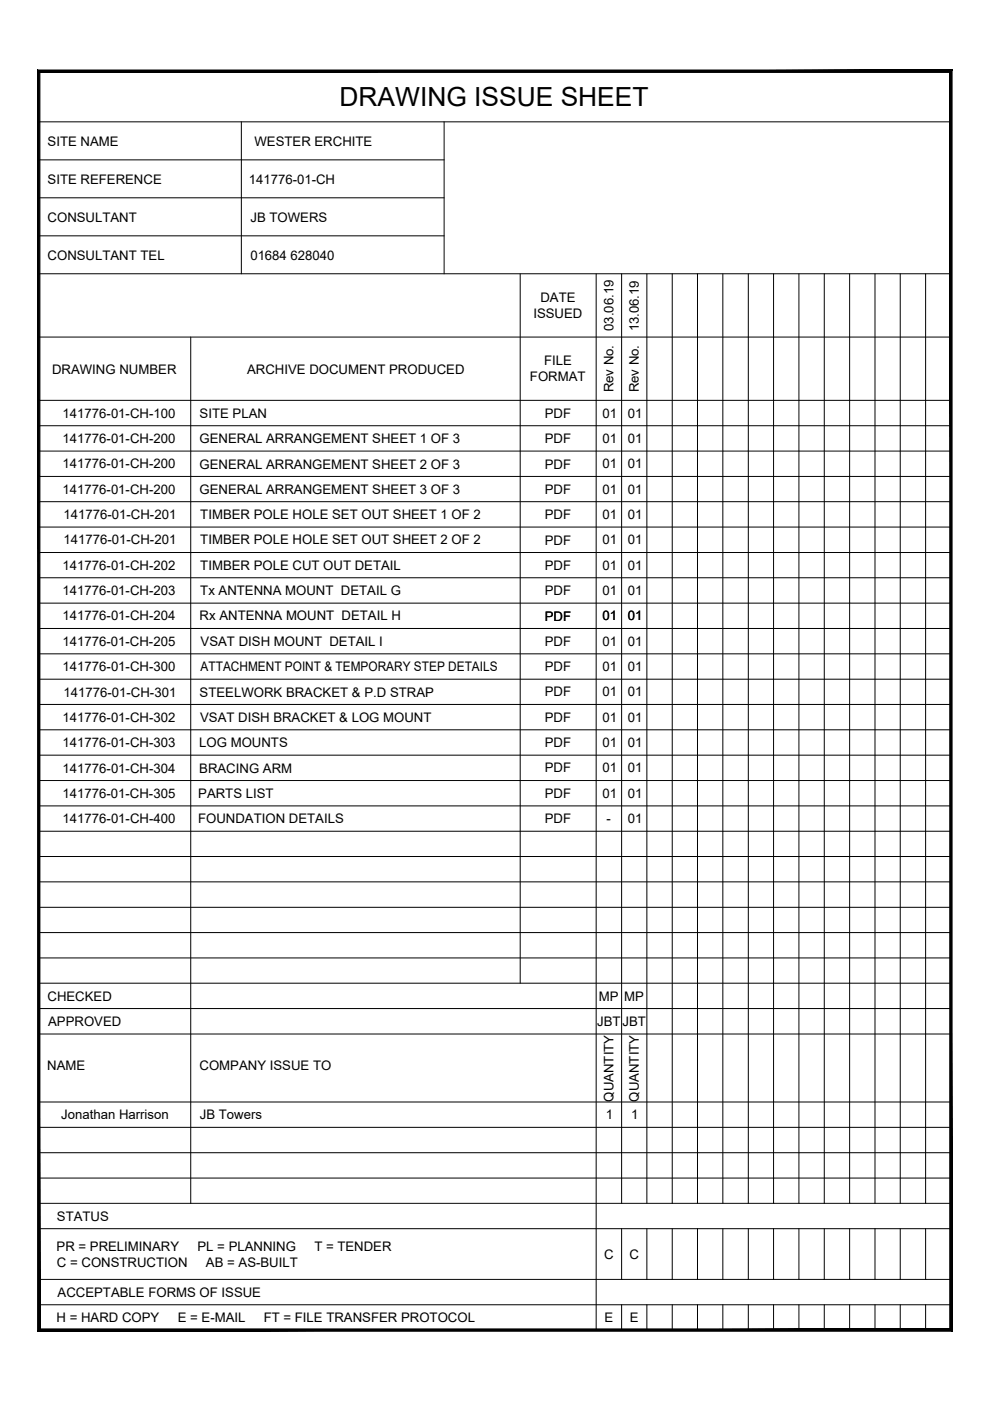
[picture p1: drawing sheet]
<svg xmlns="http://www.w3.org/2000/svg" width="210mm" height="297mm" viewBox="0 0 210 297" stroke-linecap="round" stroke-linejoin="round" font-family="sans-serif">
<!-- layer: 0 -->
<path d="M8.5 15.4h192.9l.5-.6zM8 14.8h193.9l-193.4 .6zM8 14.8l.5 267v-266.4zM8 14.8l.5 267-.5 .4zM8.5 281.8l-.5 .4 193.4-.4zM8 282.2l193.4-.4 .5 .4zM201.4 15.4v266.4l.5 .4zM201.9 14.8v267.4l-.5-266.8z" fill="#000" stroke="#000" stroke-width=".21"/>
<g fill="none" stroke="#000" stroke-width=".21">
<path d="M8.2 15.1h193.4v266.9h-193.4zM8.2 25.8h193.4M8.2 33.9h86M51.2 25.8v32.2M94.2 25.8v32.2M8.2 41.9h86M8.2 50h86M8.2 58h193.4M110.3 58v150.5M126.4 58v224M131.8 58v197.1M137.2 58v197.1"/>
<path d="M142.5 58v197.1M147.9 58v197.1M153.3 58v197.1M158.7 58v197.1M164 58v197.1M169.4 58v197.1M174.8 58v197.1M180.1 58v197.1M185.5 58v197.1M190.9 58v197.1M196.3 58v197.1M8.2 71.5h193.4"/>
<path d="M40.4 71.5v183.6M8.2 84.9h193.4M8.2 90.3h193.4M8.2 95.6h193.4M8.2 101h193.4M8.2 106.4h193.4M8.2 111.7h193.4M8.2 117.1h193.4M8.2 122.5h193.4M8.2 127.9h193.4M8.2 133.3h193.4M8.2 138.6h193.4"/>
<path d="M8.2 144h193.4M8.2 149.4h193.4M8.2 154.7h193.4M8.2 160.1h193.4M8.2 165.5h193.4M8.2 170.9h193.4M8.2 176.2h193.4M8.2 181.6h193.4M8.2 187h193.4M8.2 192.4h193.4M8.2 197.7h193.4M8.2 203.1h193.4"/>
<path d="M8.2 208.5h193.4M8.2 213.8h193.4M8.2 219.2h193.4M8.2 233.6h193.4M8.2 239h193.4M8.2 244.4h193.4M8.2 249.8h193.4M8.2 255.1h193.4M8.2 260.5h193.4M8.2 271.3h193.4M8.2 276.6h193.4M131.8 260.5v10.8"/>
<path d="M131.8 276.6v5.4M137.2 260.5v10.8M137.2 276.6v5.4M142.5 260.5v10.8M142.5 276.6v5.4M147.9 260.5v10.8M147.9 276.6v5.4M153.3 260.5v10.8M153.3 276.6v5.4M158.7 260.5v10.8M158.7 276.6v5.4M164 260.5v10.8"/>
<path d="M164 276.6v5.4M169.4 260.5v10.8M169.4 276.6v5.4M174.8 260.5v10.8M174.8 276.6v5.4M180.1 260.5v10.8M180.1 276.6v5.4M185.5 260.5v10.8M185.5 276.6v5.4M190.9 260.5v10.8M190.9 276.6v5.4M196.3 260.5v10.8"/>
<path d="M196.3 276.6v5.4"/>
</g>
<text font-size="5.6" x="72" y="22.5">DRAWING ISSUE SHEET</text>
<g font-size="2.8">
<text x="10.1" y="30.9">SITE NAME</text>
<text x="54" y="30.9">WESTER ERCHITE</text>
<text x="10.1" y="38.9">SITE REFERENCE</text>
<text x="52.7" y="38.9">141776-01-CH</text>
<text x="10.1" y="47">CONSULTANT</text>
<text x="53.1" y="47">JB TOWERS</text>
<text x="10.1" y="55">CONSULTANT TEL</text>
<text x="53.1" y="55">01684 628040</text>
<text x="114.6" y="64.1">DATE</text>
<text x="113.1" y="67.4">ISSUED</text>
<text x="130.1" y="70.2" transform="rotate(-90 130.1 70.2)">03.06.19</text>
<text x="135.5" y="70.3" transform="rotate(-90 135.5 70.3)">13.06.19</text>
<text x="115.4" y="77.5">FILE</text>
<text x="11" y="79.2">DRAWING NUMBER</text>
<text x="52.4" y="79.2">ARCHIVE DOCUMENT PRODUCED</text>
<text x="112.4" y="80.9">FORMAT</text>
<text x="130.1" y="83.2" transform="rotate(-90 130.1 83.2)">Rev No.</text>
<text x="135.5" y="83.2" transform="rotate(-90 135.5 83.2)">Rev No.</text>
<text x="13.3" y="88.6">141776-01-CH-100</text>
<text x="42.3" y="88.6">SITE PLAN</text>
<text x="115.5" y="88.6">PDF</text>
<text x="127.7" y="88.6">01</text>
<text x="133.1" y="88.6">01</text>
<text x="13.3" y="93.9">141776-01-CH-200</text>
<text x="42.3" y="93.9">GENERAL ARRANGEMENT SHEET 1 OF 3</text>
<text x="115.5" y="93.9">PDF</text>
<text x="127.7" y="93.9">01</text>
<text x="133.1" y="93.9">01</text>
<text x="13.3" y="99.3">141776-01-CH-200</text>
<text x="42.3" y="99.3">GENERAL ARRANGEMENT SHEET 2 OF 3</text>
<text x="115.5" y="99.3">PDF</text>
<text x="127.7" y="99.3">01</text>
<text x="133.1" y="99.3">01</text>
<text x="13.3" y="104.7">141776-01-CH-200</text>
<text x="42.3" y="104.7">GENERAL ARRANGEMENT SHEET 3 OF 3</text>
<text x="115.5" y="104.7">PDF</text>
<text x="127.7" y="104.7">01</text>
<text x="133.1" y="104.7">01</text>
<text x="13.5" y="110.1">141776-01-CH-201</text>
<text x="42.5" y="110.1">TIMBER POLE HOLE SET OUT SHEET 1 OF 2</text>
<text x="115.5" y="110.1">PDF</text>
<text x="127.7" y="110">01</text>
<text x="133.1" y="110">01</text>
<text x="13.5" y="115.4">141776-01-CH-201</text>
<text x="42.5" y="115.4">TIMBER POLE HOLE SET OUT SHEET 2 OF 2</text>
<text x="115.5" y="115.5">PDF</text>
<text x="127.7" y="115.4">01</text>
<text x="133.1" y="115.4">01</text>
<text x="13.3" y="120.8">141776-01-CH-202</text>
<text x="42.5" y="120.8">TIMBER POLE CUT OUT DETAIL</text>
<text x="115.5" y="120.8">PDF</text>
<text x="127.7" y="120.8">01</text>
<text x="133.1" y="120.8">01</text>
<text x="13.3" y="126.2">141776-01-CH-203</text>
<text x="13.3" y="131.6">141776-01-CH-204</text>
<text x="42.3" y="131.6">Rx ANTENNA MOUNT DETAIL H</text>
<text x="42.5" y="126.2">Tx ANTENNA MOUNT DETAIL G</text>
<text x="115.5" y="126.2">PDF</text>
<text x="115.5" y="131.6">PDF</text>
<text x="127.7" y="126.2">01</text>
<text x="127.7" y="131.5">01</text>
<text x="133.1" y="126.2">01</text>
<text x="133.1" y="131.5">01</text>
<text x="13.3" y="136.9">141776-01-CH-205</text>
<text x="42.5" y="136.9">VSAT DISH MOUNT DETAIL I</text>
<text x="115.5" y="136.9">PDF</text>
<text x="127.7" y="136.9">01</text>
<text x="133.1" y="136.9">01</text>
<text x="13.3" y="142.3">141776-01-CH-300</text>
<text x="42.5" y="142.3">ATTACHMENT POINT &amp; TEMPORARY STEP DETAILS</text>
<text x="115.5" y="142.3">PDF</text>
<text x="127.7" y="142.3">01</text>
<text x="133.1" y="142.3">01</text>
<text x="13.5" y="147.7">141776-01-CH-301</text>
<text x="42.3" y="147.7">STEELWORK BRACKET &amp; P.D STRAP</text>
<text x="115.5" y="147.7">PDF</text>
<text x="127.7" y="147.6">01</text>
<text x="133.1" y="147.6">01</text>
<text x="13.3" y="153.1">141776-01-CH-302</text>
<text x="42.4" y="153">VSAT DISH BRACKET &amp; LOG MOUNT</text>
<text x="115.5" y="153">PDF</text>
<text x="127.7" y="153">01</text>
<text x="133.1" y="153">01</text>
<text x="13.3" y="158.4">141776-01-CH-303</text>
<text x="42.2" y="158.4">LOG MOUNTS</text>
<text x="115.5" y="158.4">PDF</text>
<text x="127.7" y="158.4">01</text>
<text x="133.1" y="158.4">01</text>
<text x="13.3" y="163.8">141776-01-CH-304</text>
<text x="42.2" y="163.8">BRACING ARM</text>
<text x="115.5" y="163.8">PDF</text>
<text x="127.7" y="163.8">01</text>
<text x="133.1" y="163.8">01</text>
<text x="13.3" y="169.2">141776-01-CH-305</text>
<text x="42" y="169.2">PARTS LIST</text>
<text x="115.5" y="169.1">PDF</text>
<text x="127.7" y="169.1">01</text>
<text x="133.1" y="169.1">01</text>
<text x="13.3" y="174.5">141776-01-CH-400</text>
<text x="42" y="174.5">FOUNDATION DETAILS</text>
<text x="115.5" y="174.5">PDF</text>
<text x="128.6" y="174.5">-</text>
<text x="133.1" y="174.5">01</text>
<text x="10.1" y="212.2">CHECKED</text>
<text x="127" y="212.2">MP</text>
<text x="132.3" y="212.2">MP</text>
<text x="10.2" y="217.5">APPROVED</text>
<text x="126.6" y="217.5">JBT</text>
<text x="132" y="217.5">JBT</text>
<text x="10" y="226.9">NAME</text>
<text x="42.3" y="226.9">COMPANY ISSUE TO</text>
<text x="130" y="233.6" transform="rotate(-90 130 233.6)">QUANTITY</text>
<text x="135.4" y="233.6" transform="rotate(-90 135.4 233.6)">QUANTITY</text>
<text x="13" y="237.3">Jonathan Harrison</text>
<text x="42.4" y="237.3">JB Towers</text>
<text x="128.4" y="237.3">1</text>
<text x="133.8" y="237.3">1</text>
<text x="12.1" y="258.8">STATUS</text>
<text x="12" y="265.2">PR = PRELIMINARY</text>
<text x="12.1" y="268.6">C = CONSTRUCTION</text>
<text x="41.9" y="265.2">PL = PLANNING</text>
<text x="43.7" y="268.6">AB = AS-BUILT</text>
<text x="66.6" y="265.2">T = TENDER</text>
<text x="128.1" y="266.9">C</text>
<text x="133.5" y="266.9">C</text>
<text x="12.2" y="275">ACCEPTABLE FORMS OF ISSUE</text>
<text x="12" y="280.3">H = HARD COPY</text>
<text x="37.7" y="280.3">E = E-MAIL</text>
<text x="55.9" y="280.3">FT = FILE TRANSFER PROTOCOL</text>
<text x="128.1" y="280.3">E</text>
<text x="133.5" y="280.3">E</text>
</g>
</svg>
